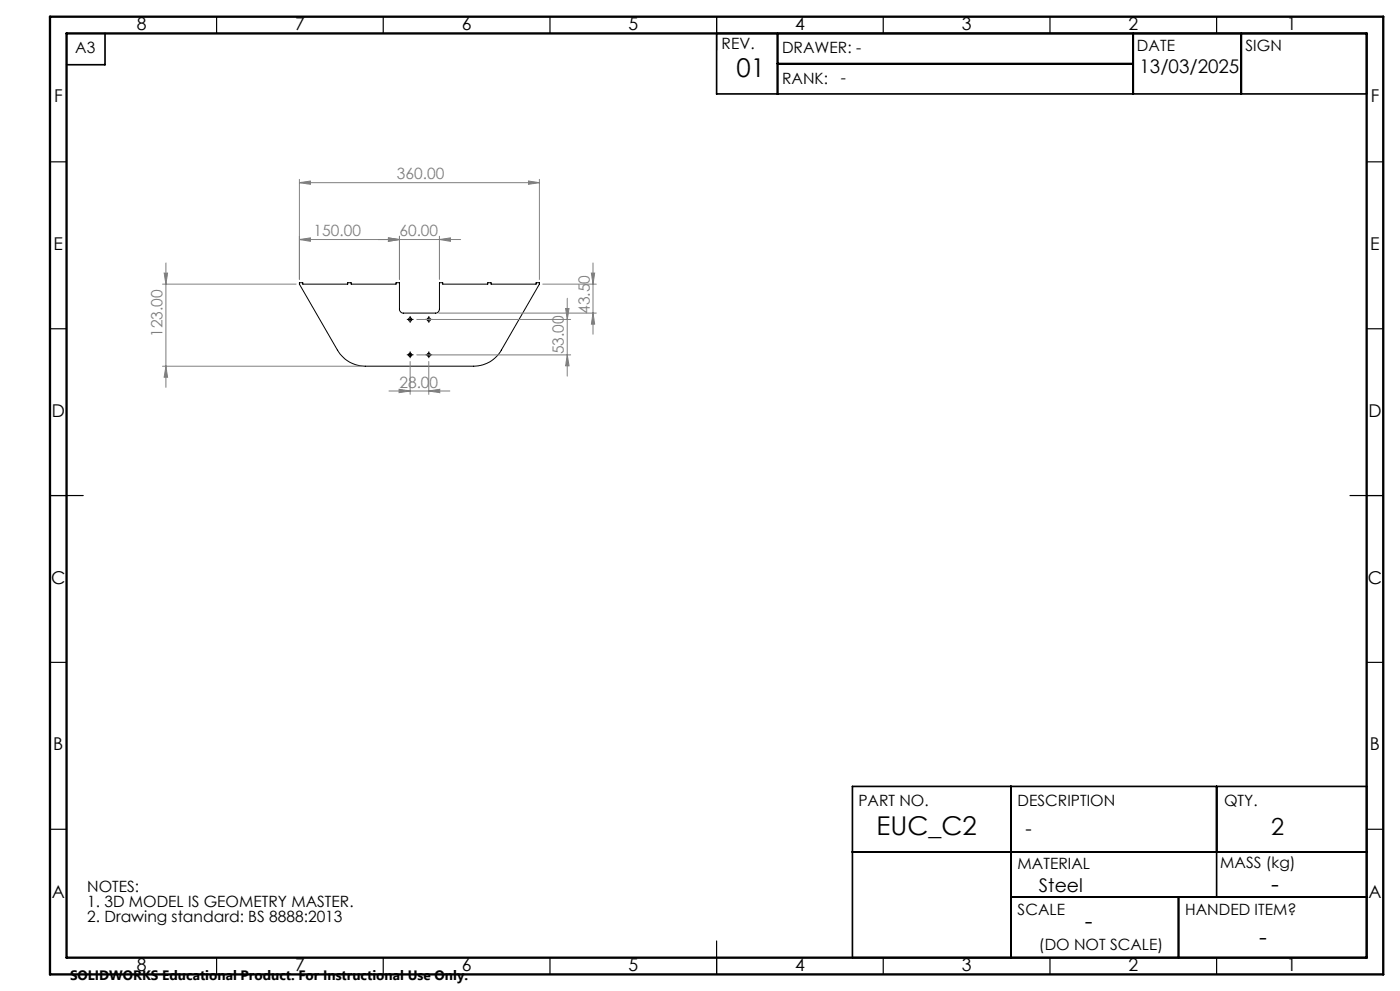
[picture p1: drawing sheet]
<svg xmlns="http://www.w3.org/2000/svg" width="420mm" height="297mm" viewBox="0 0 420 297" stroke-linecap="round" stroke-linejoin="round" font-family="sans-serif">
<g fill="none" stroke="#000" stroke-width=".3">
<path d="M31.5 10h-11.5v9.4M89.8 84.7h1v.5h13.5v-.5h1v.5h13.5v-.5h1v7.9a1.2 1.2 0 0 0 1.2 1.2h9.6a1.2 1.2 0 0 0 1.2-1.2v-7.9h1v.5h13.5v-.5h1v.5h13.5v-.5h1v.5l-11.4 19.7a9.4 9.4 0 0 1-8.3 4.8h-32.5a9.6 9.6 0 0 1-8.4-4.8l-11.4-19.7zM122.5 95.7h1M123 95.2v1M128.1 95.7h1M128.6 95.2v1M122.5 106.4h1M123 105.8v1.1M128.1 106.4h1M128.6 105.8v1.1"/>
<circle cx="123" cy="95.7" r=".5"/>
<circle cx="128.6" cy="95.8" r=".51"/>
<circle cx="123" cy="106.3" r=".5"/>
<circle cx="128.6" cy="106.3" r=".51"/>
</g>
<g fill="none" stroke="#808080" stroke-width=".3">
<path d="M89.8 54.7l3.3-.4v.9zM89.8 53.8v29.9M89.8 54.7h72M158.5 54.3l3.3 .4-3.3 .5zM161.8 53.8v29.9M49.8 78.8v37.3M89.8 71.8l3.3-.5v1zM89.8 71.8h48.4M116.5 71.3l3.3 .5-3.3 .5zM119.8 70.8v12.9M131.8 71.8l3.3-.5v1zM131.8 70.8v12.9"/>
<path d="M177.9 78.8v21.4M48.8 85.2h40M49.2 81.8h1.1l-.5 3.4zM125 95.7h46.2M131.6 93.8h47.3M162.8 85.2h16.1M169.7 92.5h1l-.5 3.2zM170.2 89.4v23.3M177.4 81.8h1l-.5 3.4zM177.9 93.8l.5 3.4h-1zM48.8 109.7h59.8M49.8 109.7l.5 3.4h-1.1z"/>
<path d="M116.7 117.2h18.3M119.7 116.7l3.3 .5-3.3 .5zM123 108.3v9.9M125 106.4h46.2M128.6 117.2l3.3-.5v1zM128.6 108.3v9.9M170.2 106.4l.5 3.2h-1z"/>
</g>
<g fill="none" stroke="#000" stroke-width=".3" stroke-dasharray="15.2 1.3 1.3 1.3" stroke-linecap="butt">
<path d="M122.6 95.7h-.5M123 95.2v-.5M123 96.2v.5M123.5 95.7h.5M128.2 95.7h-.6M128.6 95.2v-.5M128.6 96.2v.5M129.1 95.7h.5M122.6 106.3h-.5M123 105.8v-.5M123 106.8v.5M123.5 106.3h.5"/>
<path d="M128.2 106.3h-.6M128.6 105.8v-.5M128.6 106.8v.5M129.1 106.3h.5"/>
</g>
<g fill="none" stroke="#000" stroke-width=".35">
<path d="M65 5v5M115 5v5M165 5v5M215 5v10M265 5v5M315 5v5M365 5v5M15 48.5h5M410 48.5h5M15 98.5h5M410 98.5h5M15 148.5h10"/>
<path d="M405 148.5h10M15 198.5h5M410 198.5h5M15 248.5h5M410 248.5h5M65 287v5M115 287v5M165 287v5M215 282v10M265 287v5M315 287v5M365 287v5"/>
</g>
<path d="M31.5 10v9.4h-11.5M215 10h195v18.1h-195zM233.3 19.1h106.7M233.3 10v18.1M340 10v18.1M372.4 10v18.1M255.7 235.7h154.3v51.3h-154.3zM303.3 235.7v51.3M365 235.7v33.1M255.7 255.3h154.3M303.3 268.8h106.7M353.6 268.8v18.2" fill="none" stroke="#000" stroke-width=".5"/>
<path d="M15 5h400v287h-400zM20 10h390v277h-390z" fill="none" stroke="#000" stroke-width=".7"/>
<g fill="#808080">
<path d="M158.5 54.3l3.3 .4-3.3 .5zM89.8 54.7l3.3-.4v.9z"/>
<path d="M119.7 116.7l3.3 .5-3.3 .5zM128.6 117.2l3.3-.5v1z"/>
<path d="M116.5 71.3l3.3 .5-3.3 .5zM131.8 71.8l3.3-.5v1z"/>
<path d="M49.8 109.7l.5 3.4h-1.1zM49.2 81.8h1.1l-.5 3.4zM177.9 93.8l.5 3.4h-1zM177.4 81.8h1l-.5 3.4z"/>
<path d="M169.7 92.5h1l-.5 3.2zM170.2 106.4l.5 3.2h-1z"/>
<path d="M89.8 71.8l3.3-.5v1zM116.5 71.3l3.3 .5-3.3 .5z"/>
</g>
<g font-size="7.8">
<text x="220.9" y="23.2">01</text>
<text x="263" y="250.3">EUC_C2</text>
</g>
<g font-size="7.1">
<text x="381.4" y="250.3">2</text>
<text x="381.4" y="267.3">-</text>
<text x="325.4" y="278.3">-</text>
<text x="377.8" y="283.1">-</text>
</g>
<g font-size="5.6">
<text x="341.9" y="21.8">13/03/2025</text>
<text x="307.7" y="250.3">-</text>
<text x="311.7" y="267.3">Steel</text>
</g>
<g font-size="5.3">
<text x="41" y="8.9">8</text>
<text x="88.5" y="8.9">7</text>
<text x="138.5" y="8.9">6</text>
<text x="188.5" y="8.9">5</text>
<text x="238.5" y="8.9">4</text>
<text x="288.5" y="8.9">3</text>
<text x="338.5" y="8.9">2</text>
<text x="386" y="8.9">1</text>
<text x="16.2" y="30.7">F</text>
<text x="411.2" y="30.7">F</text>
<text x="16.1" y="74.9">E</text>
<text x="411.1" y="74.9">E</text>
<text x="15.5" y="124.9">D</text>
<text x="410.5" y="124.9">D</text>
<text x="15.4" y="174.9">C</text>
<text x="410.4" y="174.9">C</text>
<text x="16" y="224.9">B</text>
<text x="411" y="224.9">B</text>
<text x="15.5" y="269.2">A</text>
<text x="410.5" y="269.2">A</text>
<text x="41" y="290.9">8</text>
<text x="88.5" y="290.9">7</text>
<text x="138.5" y="290.9">6</text>
<text x="188.5" y="290.9">5</text>
<text x="238.5" y="290.9">4</text>
<text x="288.5" y="290.9">3</text>
<text x="338.5" y="290.9">2</text>
<text x="386" y="290.9">1</text>
</g>
<g font-size="4.7">
<text x="22.6" y="16">A3</text>
<text x="216.5" y="14.8">REV.</text>
<text x="234.6" y="15.9">DRAWER: -</text>
<text x="341.1" y="15.2">DATE</text>
<text x="373.7" y="15.2">SIGN</text>
<text x="234.6" y="25.3">RANK:</text>
<text x="252.2" y="25">-</text>
<text x="257.5" y="241.4">PART NO.</text>
<text x="305.3" y="241.4">DESCRIPTION</text>
<text x="367.2" y="241.4">QTY.</text>
<text x="305.3" y="260.4">MATERIAL</text>
<text x="366.1" y="260.2">MASS (kg)</text>
<text x="26.2" y="267.4">NOTES:</text>
<text x="26.2" y="271.9">1. 3D MODEL IS GEOMETRY MASTER.</text>
<text x="305.3" y="274.4">SCALE</text>
<text x="355.5" y="274.4">HANDED ITEM?</text>
<text x="26.2" y="276.4">2. Drawing standard: BS 8888:2013</text>
<text x="311.7" y="284.7">(DO NOT SCALE)</text>
</g>
<g font-size="4.7" fill="#808080">
<text x="119.1" y="53.7">360.00</text>
<text x="94.1" y="70.8">150.00</text>
<text x="119.8" y="70.8">60.00</text>
<text x="176.9" y="94.1" transform="rotate(-90 176.9 94.1)">43.50</text>
<text x="48.8" y="101" transform="rotate(-90 48.8 101)">123.00</text>
<text x="169.2" y="106.1" transform="rotate(-90 169.2 106.1)">53.00</text>
<text x="119.8" y="116.2">28.00</text>
</g>
<text font-size="4.1" x="21" y="293.7">SOLIDWORKS Educational Product. For Instructional Use Only.</text>
</svg>
